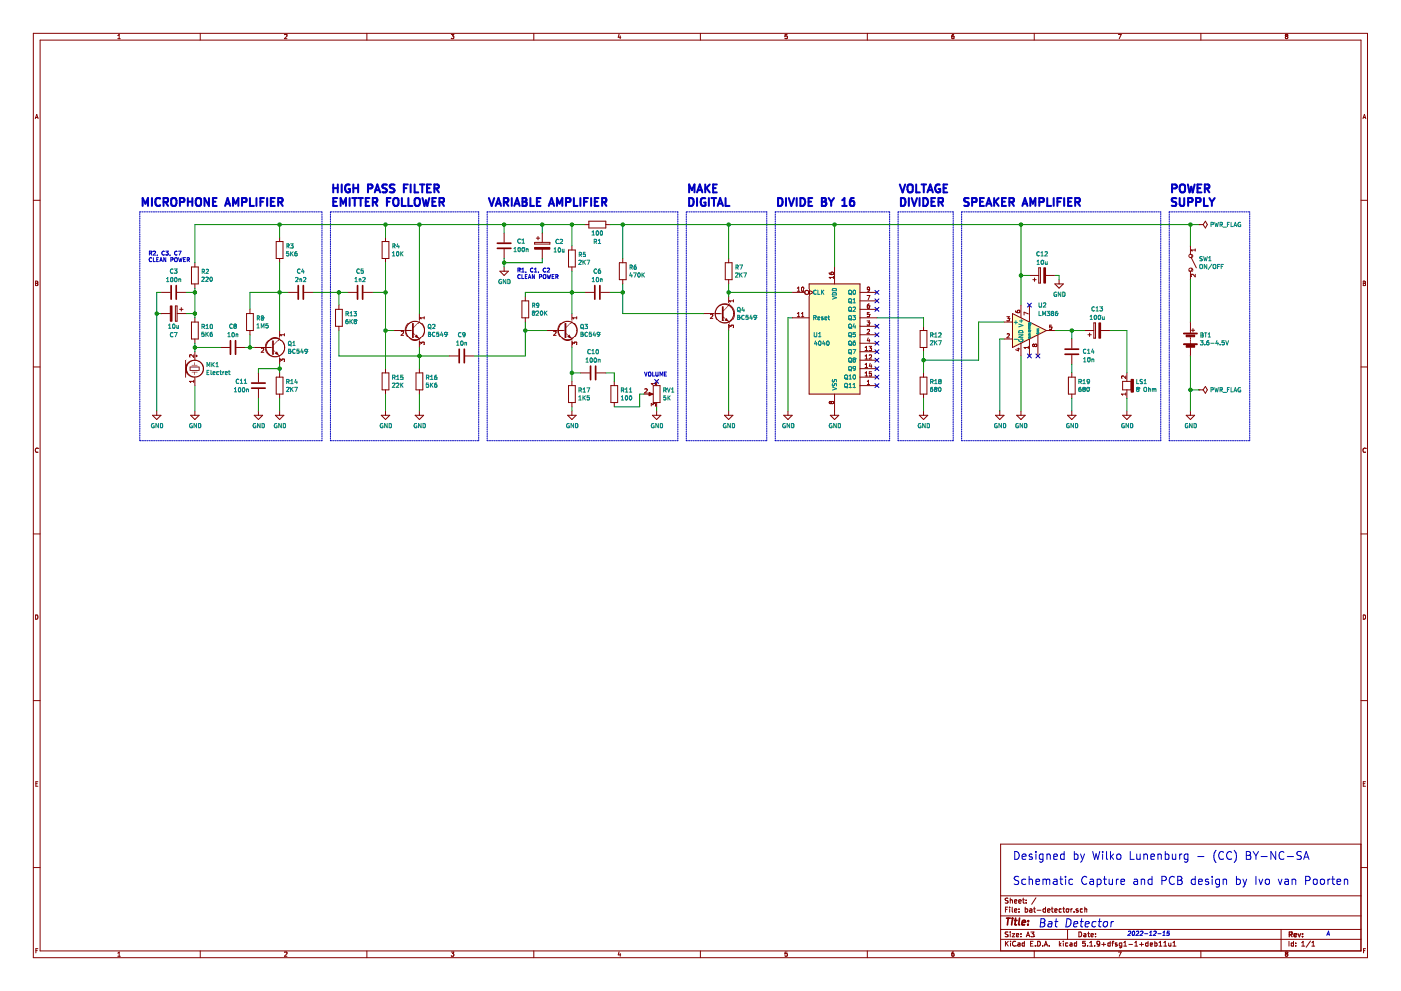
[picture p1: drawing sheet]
EESchema Schematic File Version 4
EELAYER 30 0
EELAYER END
$Descr A3 16535 11693
encoding utf-8
Sheet 1 1
Title ""
Date ""
Rev ""
Comp ""
Comment1 ""
Comment2 ""
Comment3 ""
Comment4 ""
$EndDescr
$Comp
L Device:Microphone_Crystal MK1
U 1 1
P 2300 4350
F 0 "MK1" H 2430 4396 50  0000 L CNN
F 1 "Electret" H 2430 4305 50  0000 L CNN
F 2 "Connector_PinHeader_2.54mm:PinHeader_1x02_P2.54mm_Vertical" V 2350 4280 50  0001 L CNN
F 3 "~" V 2300 4450 50  0001 C CNN
	1    2300 4350
	1    0    0    -1  
$EndComp
$Comp
L Device:R R10
U 1 1
P 2300 3900
F 0 "R10" H 2370 3946 50  0000 L CNN
F 1 "5K6" H 2370 3855 50  0000 L CNN
F 2 "Resistor_THT:R_Axial_DIN0204_L3.6mm_D1.6mm_P7.62mm_Horizontal" V 2230 3900 50  0001 C CNN
F 3 "~" H 2300 3900 50  0001 C CNN
	1    2300 3900
	1    0    0    -1  
$EndComp
$Comp
L Device:R R2
U 1 1
P 2300 3250
F 0 "R2" H 2370 3296 50  0000 L CNN
F 1 "220" H 2370 3205 50  0000 L CNN
F 2 "Resistor_THT:R_Axial_DIN0204_L3.6mm_D1.6mm_P7.62mm_Horizontal" V 2230 3250 50  0001 C CNN
F 3 "~" H 2300 3250 50  0001 C CNN
	1    2300 3250
	1    0    0    -1  
$EndComp
$Comp
L Device:C C3
U 1 1
P 2050 3450
F 0 "C3" V 1800 3450 50  0000 C CNN
F 1 "100n" V 1900 3450 50  0000 C CNN
F 2 "Capacitor_THT:C_Disc_D5.0mm_W2.5mm_P2.50mm" H 2088 3300 50  0001 C CNN
F 3 "~" H 2050 3450 50  0001 C CNN
	1    2050 3450
	0    1    1    0   
$EndComp
$Comp
L Device:CP C7
U 1 1
P 2050 3700
F 0 "C7" V 2300 3700 50  0000 C CNN
F 1 "10u" V 2200 3700 50  0000 C CNN
F 2 "Capacitor_THT:CP_Radial_D5.0mm_P2.50mm" H 2088 3550 50  0001 C CNN
F 3 "~" H 2050 3700 50  0001 C CNN
	1    2050 3700
	0    1    1    0   
$EndComp
Wire Wire Line
	2300 3400 2300 3450
Wire Wire Line
	2200 3450 2300 3450
Connection ~ 2300 3450
Wire Wire Line
	2300 3450 2300 3700
Wire Wire Line
	2200 3700 2300 3700
Connection ~ 2300 3700
Wire Wire Line
	2300 3700 2300 3750
Wire Wire Line
	1900 3450 1850 3450
Wire Wire Line
	1850 3450 1850 3700
Wire Wire Line
	1900 3700 1850 3700
Connection ~ 1850 3700
Wire Wire Line
	1850 3700 1850 4850
Wire Wire Line
	2300 4050 2300 4100
Connection ~ 2300 4100
Wire Wire Line
	2300 4100 2300 4150
Wire Wire Line
	2300 4550 2300 4850
$Comp
L power:GND #PWR0101
U 1 1
P 2300 4850
F 0 "#PWR0101" H 2300 4600 50  0001 C CNN
F 1 "GND" H 2305 4677 50  0000 C CNN
F 2 "" H 2300 4850 50  0001 C CNN
F 3 "" H 2300 4850 50  0001 C CNN
	1    2300 4850
	1    0    0    -1  
$EndComp
$Comp
L power:GND #PWR0102
U 1 1
P 1850 4850
F 0 "#PWR0102" H 1850 4600 50  0001 C CNN
F 1 "GND" H 1855 4677 50  0000 C CNN
F 2 "" H 1850 4850 50  0001 C CNN
F 3 "" H 1850 4850 50  0001 C CNN
	1    1850 4850
	1    0    0    -1  
$EndComp
$Comp
L Device:C C8
U 1 1
P 2750 4100
F 0 "C8" V 2500 4100 50  0000 C CNN
F 1 "10n" V 2600 4100 50  0000 C CNN
F 2 "Capacitor_THT:C_Disc_D5.0mm_W2.5mm_P2.50mm" H 2788 3950 50  0001 C CNN
F 3 "~" H 2750 4100 50  0001 C CNN
	1    2750 4100
	0    1    1    0   
$EndComp
Wire Wire Line
	2300 3100 2300 2650
Wire Wire Line
	2300 4100 2600 4100
Wire Wire Line
	3300 3450 3300 3900
Connection ~ 3300 3450
Wire Wire Line
	2950 3450 3300 3450
Wire Wire Line
	2950 3650 2950 3450
Wire Wire Line
	3300 3100 3300 3450
Connection ~ 3300 2650
Wire Wire Line
	3300 2800 3300 2650
$Comp
L Device:R R3
U 1 1
P 3300 2950
F 0 "R3" H 3370 2996 50  0000 L CNN
F 1 "5K6" H 3370 2905 50  0000 L CNN
F 2 "Resistor_THT:R_Axial_DIN0204_L3.6mm_D1.6mm_P7.62mm_Horizontal" V 3230 2950 50  0001 C CNN
F 3 "~" H 3300 2950 50  0001 C CNN
	1    3300 2950
	1    0    0    -1  
$EndComp
$Comp
L Device:R R8
U 1 1
P 2950 3800
F 0 "R8" H 3020 3846 50  0000 L CNN
F 1 "1M5" H 3020 3755 50  0000 L CNN
F 2 "Resistor_THT:R_Axial_DIN0204_L3.6mm_D1.6mm_P7.62mm_Horizontal" V 2880 3800 50  0001 C CNN
F 3 "~" H 2950 3800 50  0001 C CNN
	1    2950 3800
	1    0    0    -1  
$EndComp
Wire Wire Line
	2950 4100 3000 4100
Connection ~ 2950 4100
Wire Wire Line
	2950 4100 2950 3950
Wire Wire Line
	2900 4100 2950 4100
Wire Wire Line
	3300 4700 3300 4850
Wire Wire Line
	3050 4700 3050 4850
$Comp
L power:GND #PWR0103
U 1 1
P 3300 4850
F 0 "#PWR0103" H 3300 4600 50  0001 C CNN
F 1 "GND" H 3305 4677 50  0000 C CNN
F 2 "" H 3300 4850 50  0001 C CNN
F 3 "" H 3300 4850 50  0001 C CNN
	1    3300 4850
	1    0    0    -1  
$EndComp
$Comp
L power:GND #PWR0104
U 1 1
P 3050 4850
F 0 "#PWR0104" H 3050 4600 50  0001 C CNN
F 1 "GND" H 3055 4677 50  0000 C CNN
F 2 "" H 3050 4850 50  0001 C CNN
F 3 "" H 3050 4850 50  0001 C CNN
	1    3050 4850
	1    0    0    -1  
$EndComp
Wire Wire Line
	3300 4350 3300 4300
Connection ~ 3300 4350
Wire Wire Line
	3050 4350 3050 4400
Wire Wire Line
	3300 4350 3050 4350
Wire Wire Line
	3300 4400 3300 4350
$Comp
L Device:C C11
U 1 1
P 3050 4550
F 0 "C11" H 2850 4600 50  0000 C CNN
F 1 "100n" H 2850 4500 50  0000 C CNN
F 2 "Capacitor_THT:C_Disc_D5.0mm_W2.5mm_P2.50mm" H 3088 4400 50  0001 C CNN
F 3 "~" H 3050 4550 50  0001 C CNN
	1    3050 4550
	1    0    0    -1  
$EndComp
$Comp
L Device:R R14
U 1 1
P 3300 4550
F 0 "R14" H 3370 4596 50  0000 L CNN
F 1 "2K7" H 3370 4505 50  0000 L CNN
F 2 "Resistor_THT:R_Axial_DIN0204_L3.6mm_D1.6mm_P7.62mm_Horizontal" V 3230 4550 50  0001 C CNN
F 3 "~" H 3300 4550 50  0001 C CNN
	1    3300 4550
	1    0    0    -1  
$EndComp
Wire Wire Line
	2300 2650 3300 2650
$Comp
L Transistor_BJT:BC549 Q1
U 1 1
P 3200 4100
F 0 "Q1" H 3391 4146 50  0000 L CNN
F 1 "BC549" H 3391 4055 50  0000 L CNN
F 2 "Package_TO_SOT_THT:TO-92_Inline" H 3400 4025 50  0001 L CIN
F 3 "https://www.onsemi.com/pub/Collateral/BC550-D.pdf" H 3200 4100 50  0001 L CNN
	1    3200 4100
	1    0    0    -1  
$EndComp
$Comp
L Device:C C4
U 1 1
P 3550 3450
F 0 "C4" V 3300 3450 50  0000 C CNN
F 1 "2n2" V 3400 3450 50  0000 C CNN
F 2 "Capacitor_THT:C_Disc_D5.0mm_W2.5mm_P2.50mm" H 3588 3300 50  0001 C CNN
F 3 "~" H 3550 3450 50  0001 C CNN
	1    3550 3450
	0    1    1    0   
$EndComp
Wire Wire Line
	3400 3450 3300 3450
Wire Notes Line
	3800 2500 3800 5200
Wire Notes Line
	3800 5200 1650 5200
Wire Notes Line
	1650 5200 1650 2500
Wire Notes Line
	1650 2500 3800 2500
Wire Wire Line
	3300 2650 4550 2650
Wire Wire Line
	3700 3450 4000 3450
$Comp
L Device:C C5
U 1 1
P 4250 3450
F 0 "C5" V 4000 3450 50  0000 C CNN
F 1 "1n2" V 4100 3450 50  0000 C CNN
F 2 "Capacitor_THT:C_Disc_D5.0mm_W2.5mm_P2.50mm" H 4288 3300 50  0001 C CNN
F 3 "~" H 4250 3450 50  0001 C CNN
	1    4250 3450
	0    1    1    0   
$EndComp
$Comp
L Device:R R13
U 1 1
P 4000 3750
F 0 "R13" H 4070 3796 50  0000 L CNN
F 1 "6K8" H 4070 3705 50  0000 L CNN
F 2 "Resistor_THT:R_Axial_DIN0204_L3.6mm_D1.6mm_P7.62mm_Horizontal" V 3930 3750 50  0001 C CNN
F 3 "~" H 4000 3750 50  0001 C CNN
	1    4000 3750
	1    0    0    -1  
$EndComp
Wire Wire Line
	4000 3600 4000 3450
Connection ~ 4000 3450
Wire Wire Line
	4000 3450 4100 3450
$Comp
L Device:R R4
U 1 1
P 4550 2950
F 0 "R4" H 4620 2996 50  0000 L CNN
F 1 "10K" H 4620 2905 50  0000 L CNN
F 2 "Resistor_THT:R_Axial_DIN0204_L3.6mm_D1.6mm_P7.62mm_Horizontal" V 4480 2950 50  0001 C CNN
F 3 "~" H 4550 2950 50  0001 C CNN
	1    4550 2950
	1    0    0    -1  
$EndComp
Wire Wire Line
	4550 2650 4550 2800
Connection ~ 4550 2650
Wire Wire Line
	4550 2650 4950 2650
Wire Wire Line
	4550 3100 4550 3450
Wire Wire Line
	4400 3450 4550 3450
Connection ~ 4550 3450
$Comp
L Transistor_BJT:BC549 Q2
U 1 1
P 4850 3900
F 0 "Q2" H 5041 3946 50  0000 L CNN
F 1 "BC549" H 5041 3855 50  0000 L CNN
F 2 "Package_TO_SOT_THT:TO-92_Inline" H 5050 3825 50  0001 L CIN
F 3 "https://www.onsemi.com/pub/Collateral/BC550-D.pdf" H 4850 3900 50  0001 L CNN
	1    4850 3900
	1    0    0    -1  
$EndComp
$Comp
L Device:R R15
U 1 1
P 4550 4500
F 0 "R15" H 4620 4546 50  0000 L CNN
F 1 "22K" H 4620 4455 50  0000 L CNN
F 2 "Resistor_THT:R_Axial_DIN0204_L3.6mm_D1.6mm_P7.62mm_Horizontal" V 4480 4500 50  0001 C CNN
F 3 "~" H 4550 4500 50  0001 C CNN
	1    4550 4500
	1    0    0    -1  
$EndComp
$Comp
L power:GND #PWR0105
U 1 1
P 4550 4850
F 0 "#PWR0105" H 4550 4600 50  0001 C CNN
F 1 "GND" H 4555 4677 50  0000 C CNN
F 2 "" H 4550 4850 50  0001 C CNN
F 3 "" H 4550 4850 50  0001 C CNN
	1    4550 4850
	1    0    0    -1  
$EndComp
Wire Wire Line
	4550 4850 4550 4650
Wire Wire Line
	4550 3450 4550 3900
Wire Wire Line
	4550 3900 4650 3900
Connection ~ 4550 3900
Wire Wire Line
	4550 3900 4550 4350
$Comp
L Device:R R16
U 1 1
P 4950 4500
F 0 "R16" H 5020 4546 50  0000 L CNN
F 1 "5K6" H 5020 4455 50  0000 L CNN
F 2 "Resistor_THT:R_Axial_DIN0204_L3.6mm_D1.6mm_P7.62mm_Horizontal" V 4880 4500 50  0001 C CNN
F 3 "~" H 4950 4500 50  0001 C CNN
	1    4950 4500
	1    0    0    -1  
$EndComp
Wire Wire Line
	4950 4100 4950 4200
Wire Wire Line
	4950 4650 4950 4850
$Comp
L power:GND #PWR0106
U 1 1
P 4950 4850
F 0 "#PWR0106" H 4950 4600 50  0001 C CNN
F 1 "GND" H 4955 4677 50  0000 C CNN
F 2 "" H 4950 4850 50  0001 C CNN
F 3 "" H 4950 4850 50  0001 C CNN
	1    4950 4850
	1    0    0    -1  
$EndComp
Wire Wire Line
	4000 3900 4000 4200
Wire Wire Line
	4000 4200 4950 4200
Connection ~ 4950 4200
Wire Wire Line
	4950 4200 4950 4350
Wire Wire Line
	4950 4200 5300 4200
Wire Wire Line
	4950 3700 4950 2650
Connection ~ 4950 2650
Wire Wire Line
	4950 2650 5950 2650
Wire Notes Line
	3900 2500 3900 5200
Wire Notes Line
	3900 5200 5650 5200
Wire Notes Line
	5650 5200 5650 2500
Wire Notes Line
	5650 2500 3900 2500
$Comp
L Device:C C9
U 1 1
P 5450 4200
F 0 "C9" V 5200 4200 50  0000 C CNN
F 1 "10n" V 5300 4200 50  0000 C CNN
F 2 "Capacitor_THT:C_Disc_D5.0mm_W2.5mm_P2.50mm" H 5488 4050 50  0001 C CNN
F 3 "~" H 5450 4200 50  0001 C CNN
	1    5450 4200
	0    1    1    0   
$EndComp
Text Notes 1750 3100 0    47   ~ 0
R2, C3, C7\nCLEAN POWER
Wire Notes Line
	5750 5200 8000 5200
$Comp
L Device:C C1
U 1 1
P 5950 2900
F 0 "C1" H 5750 2850 50  0000 C CNN
F 1 "100n" H 5750 2950 50  0000 C CNN
F 2 "Capacitor_THT:C_Disc_D5.0mm_W2.5mm_P2.50mm" H 5988 2750 50  0001 C CNN
F 3 "~" H 5950 2900 50  0001 C CNN
	1    5950 2900
	-1   0    0    1   
$EndComp
$Comp
L Device:CP C2
U 1 1
P 6400 2900
F 0 "C2" H 6600 2950 50  0000 C CNN
F 1 "10u" H 6600 2850 50  0000 C CNN
F 2 "Capacitor_THT:CP_Radial_D5.0mm_P2.50mm" H 6438 2750 50  0001 C CNN
F 3 "~" H 6400 2900 50  0001 C CNN
	1    6400 2900
	1    0    0    -1  
$EndComp
Wire Wire Line
	6400 2750 6400 2650
Connection ~ 6400 2650
Wire Wire Line
	6400 2650 6750 2650
Wire Wire Line
	5950 2750 5950 2650
Connection ~ 5950 2650
Wire Wire Line
	5950 2650 6400 2650
Wire Wire Line
	6400 3050 6400 3100
Wire Wire Line
	6400 3100 5950 3100
Wire Wire Line
	5950 3100 5950 3050
Wire Wire Line
	5950 3100 5950 3150
Connection ~ 5950 3100
$Comp
L power:GND #PWR0107
U 1 1
P 5950 3150
F 0 "#PWR0107" H 5950 2900 50  0001 C CNN
F 1 "GND" H 5955 2977 50  0000 C CNN
F 2 "" H 5950 3150 50  0001 C CNN
F 3 "" H 5950 3150 50  0001 C CNN
	1    5950 3150
	1    0    0    -1  
$EndComp
Wire Wire Line
	6750 2650 6750 2900
Connection ~ 6750 2650
Wire Wire Line
	6750 2650 6900 2650
$Comp
L Device:R R1
U 1 1
P 7050 2650
F 0 "R1" V 7250 2650 50  0000 C CNN
F 1 "100" V 7150 2650 50  0000 C CNN
F 2 "Resistor_THT:R_Axial_DIN0204_L3.6mm_D1.6mm_P7.62mm_Horizontal" V 6980 2650 50  0001 C CNN
F 3 "~" H 7050 2650 50  0001 C CNN
	1    7050 2650
	0    1    1    0   
$EndComp
Text Notes 6100 3300 0    47   ~ 0
R1, C1, C2\nCLEAN POWER
Wire Wire Line
	7200 2650 7350 2650
$Comp
L Device:R R5
U 1 1
P 6750 3050
F 0 "R5" H 6820 3096 50  0000 L CNN
F 1 "2K7" H 6820 3005 50  0000 L CNN
F 2 "Resistor_THT:R_Axial_DIN0204_L3.6mm_D1.6mm_P7.62mm_Horizontal" V 6680 3050 50  0001 C CNN
F 3 "~" H 6750 3050 50  0001 C CNN
	1    6750 3050
	1    0    0    -1  
$EndComp
$Comp
L Device:R R6
U 1 1
P 7350 3200
F 0 "R6" H 7420 3246 50  0000 L CNN
F 1 "470K" H 7420 3155 50  0000 L CNN
F 2 "Resistor_THT:R_Axial_DIN0204_L3.6mm_D1.6mm_P7.62mm_Horizontal" V 7280 3200 50  0001 C CNN
F 3 "~" H 7350 3200 50  0001 C CNN
	1    7350 3200
	1    0    0    -1  
$EndComp
Wire Wire Line
	7350 3050 7350 2650
$Comp
L Transistor_BJT:BC549 Q3
U 1 1
P 6650 3900
F 0 "Q3" H 6841 3946 50  0000 L CNN
F 1 "BC549" H 6841 3855 50  0000 L CNN
F 2 "Package_TO_SOT_THT:TO-92_Inline" H 6850 3825 50  0001 L CIN
F 3 "https://www.onsemi.com/pub/Collateral/BC550-D.pdf" H 6650 3900 50  0001 L CNN
	1    6650 3900
	1    0    0    -1  
$EndComp
Wire Wire Line
	6450 3900 6200 3900
Wire Wire Line
	6200 3900 6200 4200
Wire Wire Line
	5600 4200 6200 4200
$Comp
L Device:R R9
U 1 1
P 6200 3650
F 0 "R9" H 6270 3696 50  0000 L CNN
F 1 "820K" H 6270 3605 50  0000 L CNN
F 2 "Resistor_THT:R_Axial_DIN0204_L3.6mm_D1.6mm_P7.62mm_Horizontal" V 6130 3650 50  0001 C CNN
F 3 "~" H 6200 3650 50  0001 C CNN
	1    6200 3650
	1    0    0    -1  
$EndComp
Wire Wire Line
	6200 3500 6200 3450
Wire Wire Line
	6200 3450 6750 3450
Wire Wire Line
	6750 3450 6750 3200
$Comp
L Device:C C6
U 1 1
P 7050 3450
F 0 "C6" V 6800 3450 50  0000 C CNN
F 1 "10n" V 6900 3450 50  0000 C CNN
F 2 "Capacitor_THT:C_Disc_D5.0mm_W2.5mm_P2.50mm" H 7088 3300 50  0001 C CNN
F 3 "~" H 7050 3450 50  0001 C CNN
	1    7050 3450
	0    1    1    0   
$EndComp
Wire Wire Line
	6750 3450 6900 3450
Connection ~ 6750 3450
Wire Wire Line
	7200 3450 7350 3450
Wire Wire Line
	7350 3450 7350 3350
Wire Wire Line
	7350 3450 7350 3700
Connection ~ 7350 3450
Wire Wire Line
	6750 3700 6750 3450
Wire Wire Line
	6200 3800 6200 3900
Connection ~ 6200 3900
$Comp
L Device:R R17
U 1 1
P 6750 4650
F 0 "R17" H 6820 4696 50  0000 L CNN
F 1 "1K5" H 6820 4605 50  0000 L CNN
F 2 "Resistor_THT:R_Axial_DIN0204_L3.6mm_D1.6mm_P7.62mm_Horizontal" V 6680 4650 50  0001 C CNN
F 3 "~" H 6750 4650 50  0001 C CNN
	1    6750 4650
	1    0    0    -1  
$EndComp
$Comp
L power:GND #PWR0108
U 1 1
P 6750 4850
F 0 "#PWR0108" H 6750 4600 50  0001 C CNN
F 1 "GND" H 6755 4677 50  0000 C CNN
F 2 "" H 6750 4850 50  0001 C CNN
F 3 "" H 6750 4850 50  0001 C CNN
	1    6750 4850
	1    0    0    -1  
$EndComp
Wire Wire Line
	6750 4850 6750 4800
Wire Wire Line
	6750 4100 6750 4400
$Comp
L Device:C C10
U 1 1
P 7000 4400
F 0 "C10" V 6750 4400 50  0000 C CNN
F 1 "100n" V 6850 4400 50  0000 C CNN
F 2 "Capacitor_THT:C_Disc_D5.0mm_W2.5mm_P2.50mm" H 7038 4250 50  0001 C CNN
F 3 "~" H 7000 4400 50  0001 C CNN
	1    7000 4400
	0    1    1    0   
$EndComp
Wire Wire Line
	6850 4400 6750 4400
Connection ~ 6750 4400
Wire Wire Line
	6750 4400 6750 4500
$Comp
L Device:R R11
U 1 1
P 7250 4650
F 0 "R11" H 7320 4696 50  0000 L CNN
F 1 "100" H 7320 4605 50  0000 L CNN
F 2 "Resistor_THT:R_Axial_DIN0204_L3.6mm_D1.6mm_P7.62mm_Horizontal" V 7180 4650 50  0001 C CNN
F 3 "~" H 7250 4650 50  0001 C CNN
	1    7250 4650
	1    0    0    -1  
$EndComp
Wire Wire Line
	7150 4400 7250 4400
Wire Wire Line
	7250 4400 7250 4500
$Comp
L Device:R_POT RV1
U 1 1
P 7750 4650
F 0 "RV1" H 7680 4696 50  0000 R CNN
F 1 "5K" H 7680 4605 50  0000 R CNN
F 2 "Connector_PinHeader_2.54mm:PinHeader_1x03_P2.54mm_Vertical" H 7750 4650 50  0001 C CNN
F 3 "~" H 7750 4650 50  0001 C CNN
	1    7750 4650
	-1   0    0    -1  
$EndComp
Wire Wire Line
	7250 4800 7550 4800
Wire Wire Line
	7550 4800 7550 4650
Wire Wire Line
	7550 4650 7600 4650
Wire Wire Line
	7750 4800 7750 4850
$Comp
L power:GND #PWR0109
U 1 1
P 7750 4850
F 0 "#PWR0109" H 7750 4600 50  0001 C CNN
F 1 "GND" H 7755 4677 50  0000 C CNN
F 2 "" H 7750 4850 50  0001 C CNN
F 3 "" H 7750 4850 50  0001 C CNN
	1    7750 4850
	1    0    0    -1  
$EndComp
Text Notes 7600 4450 0    47   ~ 0
VOLUME
$Comp
L Transistor_BJT:BC549 Q4
U 1 1
P 8500 3700
F 0 "Q4" H 8691 3746 50  0000 L CNN
F 1 "BC549" H 8691 3655 50  0000 L CNN
F 2 "Package_TO_SOT_THT:TO-92_Inline" H 8700 3625 50  0001 L CIN
F 3 "https://www.onsemi.com/pub/Collateral/BC550-D.pdf" H 8500 3700 50  0001 L CNN
	1    8500 3700
	1    0    0    -1  
$EndComp
$Comp
L Device:R R7
U 1 1
P 8600 3200
F 0 "R7" H 8670 3246 50  0000 L CNN
F 1 "2K7" H 8670 3155 50  0000 L CNN
F 2 "Resistor_THT:R_Axial_DIN0204_L3.6mm_D1.6mm_P7.62mm_Horizontal" V 8530 3200 50  0001 C CNN
F 3 "~" H 8600 3200 50  0001 C CNN
	1    8600 3200
	1    0    0    -1  
$EndComp
Wire Wire Line
	8600 3050 8600 2650
Connection ~ 8600 2650
Wire Wire Line
	8600 2650 9850 2650
$Comp
L power:GND #PWR0110
U 1 1
P 8600 4850
F 0 "#PWR0110" H 8600 4600 50  0001 C CNN
F 1 "GND" H 8605 4677 50  0000 C CNN
F 2 "" H 8600 4850 50  0001 C CNN
F 3 "" H 8600 4850 50  0001 C CNN
	1    8600 4850
	1    0    0    -1  
$EndComp
Wire Wire Line
	8600 3900 8600 4850
Wire Wire Line
	8600 3350 8600 3450
Connection ~ 8600 3450
Wire Wire Line
	8600 3450 8600 3500
Wire Notes Line
	5750 2500 8000 2500
Wire Notes Line
	8000 2500 8000 5200
$Comp
L 4xxx:4040 U1
U 1 1
P 9850 3950
F 0 "U1" H 9650 3950 50  0000 C CNN
F 1 "4040" H 9700 3850 50  0000 C CNN
F 2 "Package_DIP:DIP-16_W7.62mm_Socket_LongPads" H 9850 3950 50  0001 C CNN
F 3 "http://www.intersil.com/content/dam/Intersil/documents/cd40/cd4020bms-24bms-40bms.pdf" H 9850 3950 50  0001 C CNN
	1    9850 3950
	1    0    0    -1  
$EndComp
Wire Wire Line
	8600 3450 9350 3450
Wire Wire Line
	7350 2650 8600 2650
Connection ~ 7350 2650
Wire Wire Line
	7350 3700 8300 3700
Wire Notes Line
	8100 2500 8100 5200
Wire Notes Line
	8100 5200 9050 5200
Wire Notes Line
	9050 5200 9050 2500
Wire Notes Line
	9050 2500 8100 2500
Wire Notes Line
	9150 2500 9150 5200
$Comp
L power:GND #PWR0111
U 1 1
P 9850 4850
F 0 "#PWR0111" H 9850 4600 50  0001 C CNN
F 1 "GND" H 9855 4677 50  0000 C CNN
F 2 "" H 9850 4850 50  0001 C CNN
F 3 "" H 9850 4850 50  0001 C CNN
	1    9850 4850
	1    0    0    -1  
$EndComp
$Comp
L power:GND #PWR0112
U 1 1
P 9300 4850
F 0 "#PWR0112" H 9300 4600 50  0001 C CNN
F 1 "GND" H 9305 4677 50  0000 C CNN
F 2 "" H 9300 4850 50  0001 C CNN
F 3 "" H 9300 4850 50  0001 C CNN
	1    9300 4850
	1    0    0    -1  
$EndComp
Wire Wire Line
	9350 3750 9300 3750
Wire Wire Line
	9300 3750 9300 4850
Wire Wire Line
	9850 3150 9850 2650
Connection ~ 9850 2650
Text Notes 8100 2450 0    94   ~ 19
MAKE\nDIGITAL
NoConn ~ 10350 3450
NoConn ~ 10350 3550
NoConn ~ 10350 3650
NoConn ~ 10350 3850
NoConn ~ 10350 3950
NoConn ~ 10350 4050
NoConn ~ 10350 4150
NoConn ~ 10350 4250
NoConn ~ 10350 4350
NoConn ~ 10350 4450
NoConn ~ 10350 4550
Wire Notes Line
	9150 2500 10500 2500
Text Notes 9150 2450 0    94   ~ 19
DIVIDE BY 16
$Comp
L Device:R R12
U 1 1
P 10900 4000
F 0 "R12" H 10970 4046 50  0000 L CNN
F 1 "2K7" H 10970 3955 50  0000 L CNN
F 2 "Resistor_THT:R_Axial_DIN0204_L3.6mm_D1.6mm_P7.62mm_Horizontal" V 10830 4000 50  0001 C CNN
F 3 "~" H 10900 4000 50  0001 C CNN
	1    10900 4000
	1    0    0    -1  
$EndComp
Wire Wire Line
	10900 3750 10900 3850
Wire Wire Line
	10350 3750 10900 3750
Wire Wire Line
	9850 2650 12050 2650
Wire Notes Line
	9150 5200 10500 5200
Wire Notes Line
	10500 2500 10500 5200
Wire Notes Line
	10600 2500 10600 5200
Wire Notes Line
	10600 5200 11250 5200
Wire Notes Line
	11250 5200 11250 2500
Wire Notes Line
	11250 2500 10600 2500
Text Notes 10600 2450 0    94   ~ 19
VOLTAGE\nDIVIDER
Wire Notes Line
	11350 2500 11350 5200
$Comp
L Amplifier_Audio:LM386 U2
U 1 1
P 12150 3900
F 0 "U2" H 12250 4200 50  0000 L CNN
F 1 "LM386" H 12250 4100 50  0000 L CNN
F 2 "Package_DIP:DIP-8_W7.62mm_Socket_LongPads" H 12250 4000 50  0001 C CNN
F 3 "http://www.ti.com/lit/ds/symlink/lm386.pdf" H 12350 4100 50  0001 C CNN
	1    12150 3900
	1    0    0    -1  
$EndComp
NoConn ~ 12150 4200
NoConn ~ 12250 4200
NoConn ~ 12150 3600
Connection ~ 12050 2650
Wire Wire Line
	11850 4000 11800 4000
$Comp
L power:GND #PWR0113
U 1 1
P 11800 4850
F 0 "#PWR0113" H 11800 4600 50  0001 C CNN
F 1 "GND" H 11805 4677 50  0000 C CNN
F 2 "" H 11800 4850 50  0001 C CNN
F 3 "" H 11800 4850 50  0001 C CNN
	1    11800 4850
	1    0    0    -1  
$EndComp
$Comp
L power:GND #PWR0114
U 1 1
P 12050 4850
F 0 "#PWR0114" H 12050 4600 50  0001 C CNN
F 1 "GND" H 12055 4677 50  0000 C CNN
F 2 "" H 12050 4850 50  0001 C CNN
F 3 "" H 12050 4850 50  0001 C CNN
	1    12050 4850
	1    0    0    -1  
$EndComp
$Comp
L Device:CP C12
U 1 1
P 12300 3250
F 0 "C12" V 12550 3250 50  0000 C CNN
F 1 "10u" V 12450 3250 50  0000 C CNN
F 2 "Capacitor_THT:CP_Radial_D5.0mm_P2.50mm" H 12338 3100 50  0001 C CNN
F 3 "~" H 12300 3250 50  0001 C CNN
	1    12300 3250
	0    -1   -1   0   
$EndComp
$Comp
L power:GND #PWR0115
U 1 1
P 12500 3300
F 0 "#PWR0115" H 12500 3050 50  0001 C CNN
F 1 "GND" H 12505 3127 50  0000 C CNN
F 2 "" H 12500 3300 50  0001 C CNN
F 3 "" H 12500 3300 50  0001 C CNN
	1    12500 3300
	1    0    0    -1  
$EndComp
Wire Wire Line
	12500 3300 12500 3250
Wire Wire Line
	12500 3250 12450 3250
Wire Wire Line
	12150 3250 12050 3250
$Comp
L Device:CP C13
U 1 1
P 12950 3900
F 0 "C13" V 13200 3900 50  0000 C CNN
F 1 "100u" V 13100 3900 50  0000 C CNN
F 2 "Capacitor_THT:CP_Radial_D7.5mm_P2.50mm" H 12988 3750 50  0001 C CNN
F 3 "~" H 12950 3900 50  0001 C CNN
	1    12950 3900
	0    -1   -1   0   
$EndComp
Wire Wire Line
	12450 3900 12650 3900
Wire Wire Line
	10900 4150 10900 4250
Wire Wire Line
	12050 2650 12050 3250
Wire Wire Line
	12050 3250 12050 3600
Connection ~ 12050 3250
Wire Wire Line
	11550 3800 11550 4250
Wire Wire Line
	11550 4250 10900 4250
Wire Wire Line
	11550 3800 11850 3800
Wire Wire Line
	11800 4000 11800 4850
Wire Wire Line
	12050 4200 12050 4850
Connection ~ 10900 4250
Wire Wire Line
	10900 4250 10900 4400
Wire Wire Line
	10900 4700 10900 4850
$Comp
L power:GND #PWR0116
U 1 1
P 10900 4850
F 0 "#PWR0116" H 10900 4600 50  0001 C CNN
F 1 "GND" H 10905 4677 50  0000 C CNN
F 2 "" H 10900 4850 50  0001 C CNN
F 3 "" H 10900 4850 50  0001 C CNN
	1    10900 4850
	1    0    0    -1  
$EndComp
$Comp
L Device:R R18
U 1 1
P 10900 4550
F 0 "R18" H 10970 4596 50  0000 L CNN
F 1 "680" H 10970 4505 50  0000 L CNN
F 2 "Resistor_THT:R_Axial_DIN0204_L3.6mm_D1.6mm_P7.62mm_Horizontal" V 10830 4550 50  0001 C CNN
F 3 "~" H 10900 4550 50  0001 C CNN
	1    10900 4550
	1    0    0    -1  
$EndComp
$Comp
L Device:R R19
U 1 1
P 12650 4550
F 0 "R19" H 12720 4596 50  0000 L CNN
F 1 "680" H 12720 4505 50  0000 L CNN
F 2 "Resistor_THT:R_Axial_DIN0204_L3.6mm_D1.6mm_P7.62mm_Horizontal" V 12580 4550 50  0001 C CNN
F 3 "~" H 12650 4550 50  0001 C CNN
	1    12650 4550
	1    0    0    -1  
$EndComp
$Comp
L power:GND #PWR0117
U 1 1
P 12650 4850
F 0 "#PWR0117" H 12650 4600 50  0001 C CNN
F 1 "GND" H 12655 4677 50  0000 C CNN
F 2 "" H 12650 4850 50  0001 C CNN
F 3 "" H 12650 4850 50  0001 C CNN
	1    12650 4850
	1    0    0    -1  
$EndComp
$Comp
L Device:C C14
U 1 1
P 12650 4150
F 0 "C14" H 12450 4150 50  0000 C CNN
F 1 "10n" H 12450 4250 50  0000 C CNN
F 2 "Capacitor_THT:C_Disc_D5.0mm_W2.5mm_P2.50mm" H 12688 4000 50  0001 C CNN
F 3 "~" H 12650 4150 50  0001 C CNN
	1    12650 4150
	-1   0    0    1   
$EndComp
Wire Wire Line
	12650 4700 12650 4850
Wire Wire Line
	12650 4300 12650 4400
Wire Wire Line
	12650 4000 12650 3900
Connection ~ 12650 3900
Wire Wire Line
	12650 3900 12800 3900
$Comp
L Device:Earphone LS1
U 1 1
P 13300 4600
F 0 "LS1" H 13402 4696 50  0000 L CNN
F 1 "8 Ohm" H 13402 4605 50  0000 L CNN
F 2 "Connector_PinHeader_2.54mm:PinHeader_1x02_P2.54mm_Vertical" V 13300 4700 50  0001 C CNN
F 3 "~" V 13300 4700 50  0001 C CNN
	1    13300 4600
	1    0    0    -1  
$EndComp
$Comp
L power:GND #PWR0118
U 1 1
P 13300 4850
F 0 "#PWR0118" H 13300 4600 50  0001 C CNN
F 1 "GND" H 13305 4677 50  0000 C CNN
F 2 "" H 13300 4850 50  0001 C CNN
F 3 "" H 13300 4850 50  0001 C CNN
	1    13300 4850
	1    0    0    -1  
$EndComp
Wire Wire Line
	13100 3900 13300 3900
Wire Wire Line
	13300 3900 13300 4400
Wire Wire Line
	13300 4700 13300 4850
Wire Notes Line
	13700 5200 13700 2500
Wire Notes Line
	11350 5200 13700 5200
Wire Notes Line
	11350 2500 13700 2500
Text Notes 11350 2450 0    94   ~ 19
SPEAKER AMPLIFIER
Wire Notes Line
	13800 2500 13800 5200
Wire Notes Line
	13800 2500 14750 2500
$Comp
L Switch:SW_SPST SW1
U 1 1
P 14050 3100
F 0 "SW1" V 14004 3198 50  0000 L CNN
F 1 "ON/OFF" V 14095 3198 50  0000 L CNN
F 2 "Connector_PinHeader_2.54mm:PinHeader_1x02_P2.54mm_Vertical" H 14050 3100 50  0001 C CNN
F 3 "~" H 14050 3100 50  0001 C CNN
	1    14050 3100
	0    1    1    0   
$EndComp
$Comp
L Device:Battery BT1
U 1 1
P 14050 4000
F 0 "BT1" H 14158 4046 50  0000 L CNN
F 1 "3.6-4.5V" H 14158 3955 50  0000 L CNN
F 2 "Connector_PinHeader_2.54mm:PinHeader_1x02_P2.54mm_Vertical" V 14050 4060 50  0001 C CNN
F 3 "~" V 14050 4060 50  0001 C CNN
	1    14050 4000
	1    0    0    -1  
$EndComp
Wire Wire Line
	14050 3300 14050 3800
$Comp
L power:GND #PWR0119
U 1 1
P 14050 4850
F 0 "#PWR0119" H 14050 4600 50  0001 C CNN
F 1 "GND" H 14055 4677 50  0000 C CNN
F 2 "" H 14050 4850 50  0001 C CNN
F 3 "" H 14050 4850 50  0001 C CNN
	1    14050 4850
	1    0    0    -1  
$EndComp
Wire Wire Line
	14050 4200 14050 4600
Wire Notes Line
	14750 5200 14750 2500
Wire Notes Line
	13800 5200 14750 5200
Text Notes 13800 2450 0    94   ~ 19
POWER\nSUPPLY
NoConn ~ 7750 4500
Wire Wire Line
	12050 2650 14050 2650
Wire Wire Line
	14050 2650 14050 2900
$Comp
L power:PWR_FLAG #FLG0101
U 1 1
P 14150 2650
F 0 "#FLG0101" H 14150 2725 50  0001 C CNN
F 1 "PWR_FLAG" V 14150 2778 50  0000 L CNN
F 2 "" H 14150 2650 50  0001 C CNN
F 3 "~" H 14150 2650 50  0001 C CNN
	1    14150 2650
	0    1    1    0   
$EndComp
Wire Wire Line
	14150 2650 14050 2650
Connection ~ 14050 2650
$Comp
L power:PWR_FLAG #FLG0102
U 1 1
P 14150 4600
F 0 "#FLG0102" H 14150 4675 50  0001 C CNN
F 1 "PWR_FLAG" V 14150 4728 50  0000 L CNN
F 2 "" H 14150 4600 50  0001 C CNN
F 3 "~" H 14150 4600 50  0001 C CNN
	1    14150 4600
	0    1    1    0   
$EndComp
Wire Wire Line
	14150 4600 14050 4600
Connection ~ 14050 4600
Wire Wire Line
	14050 4600 14050 4850
Text Notes 11950 10450 0    94   ~ 0
Designed by Wilko Lunenburg - (CC) BY-NC-SA\n\nSchematic Capture and PCB design by Ivo van Poorten\n
Text Notes 12250 10950 0    94   Italic 0
Bat Detector
Text Notes 13300 11050 0    50   Italic 0
2022-12-15
Text Notes 5750 2450 0    94   ~ 19
VARIABLE AMPLIFIER
Text Notes 1650 2450 0    94   ~ 19
MICROPHONE AMPLIFIER
Text Notes 3900 2450 0    94   ~ 19
HIGH PASS FILTER\nEMITTER FOLLOWER
Wire Notes Line
	5750 2500 5750 5200
Text Notes 15650 11050 0    50   Italic 0
A
$EndSCHEMATC
